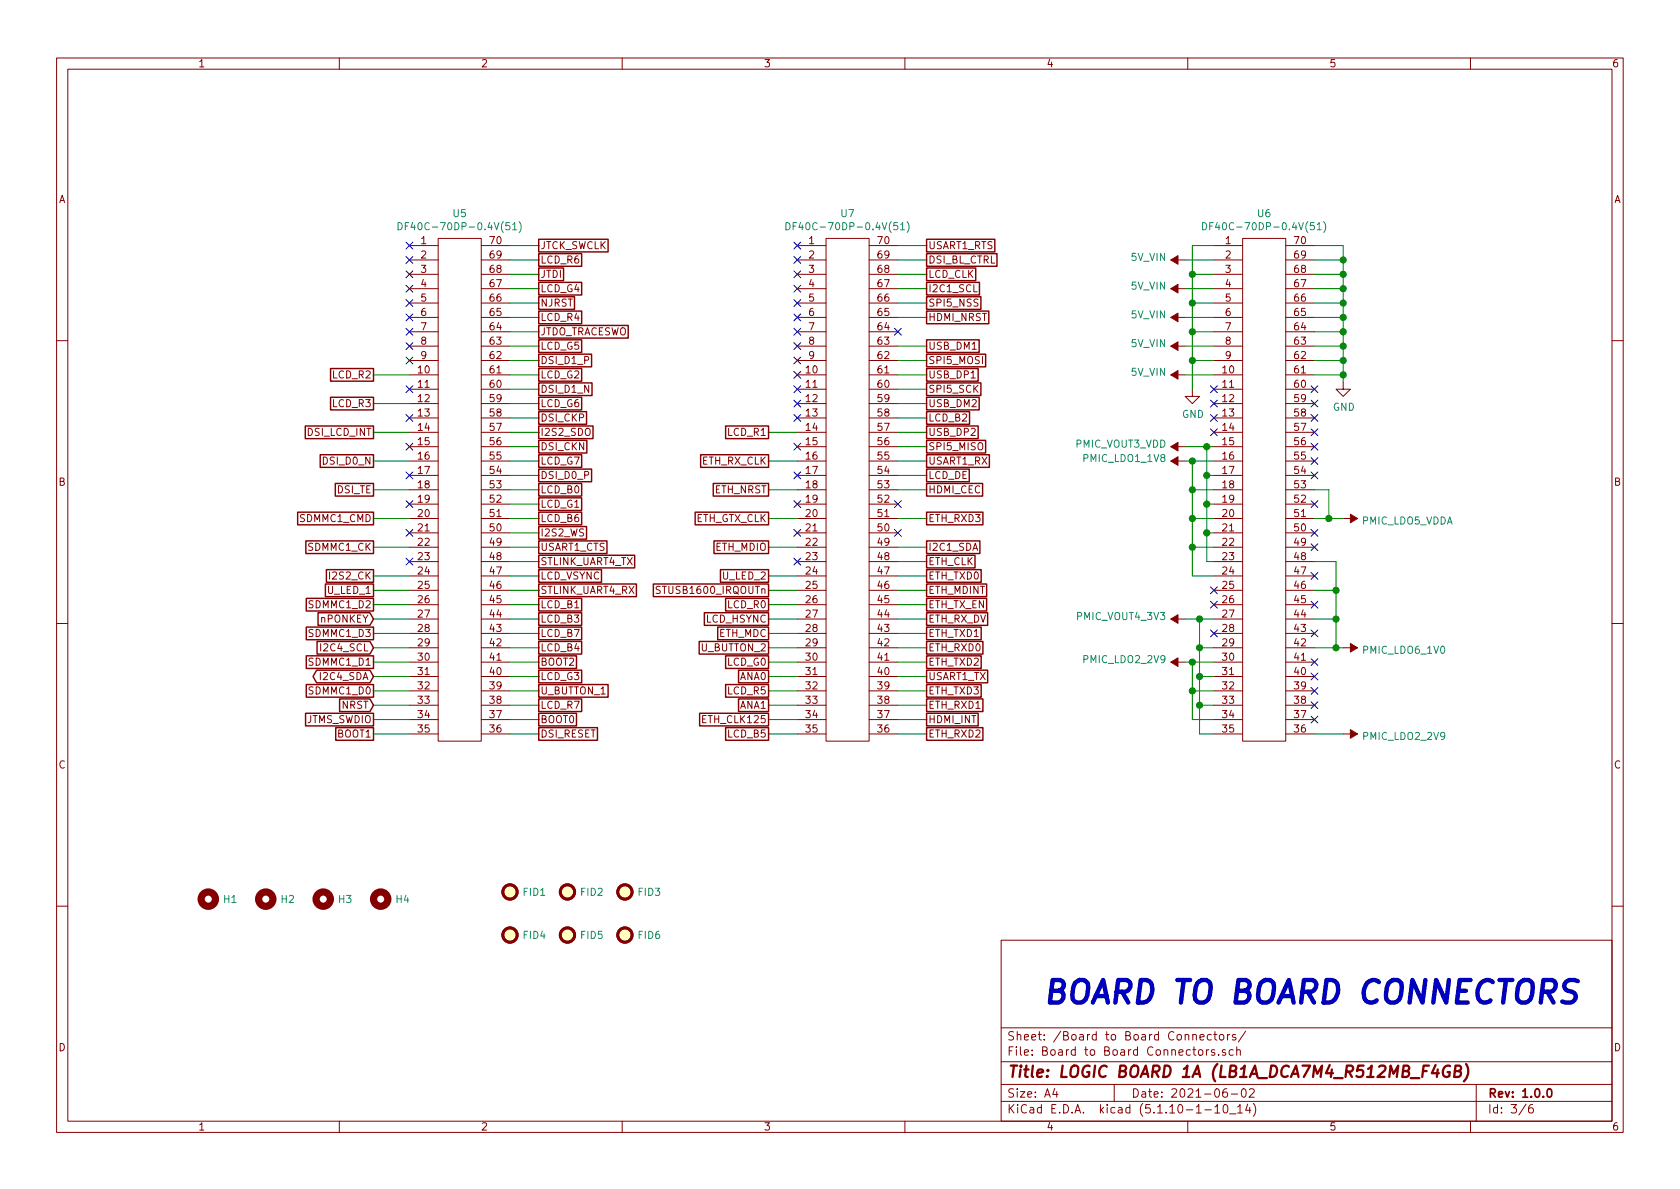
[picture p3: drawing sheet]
EESchema Schematic File Version 4
EELAYER 30 0
EELAYER END
$Descr A4 11693 8268
encoding utf-8
Sheet 3 6
Title "LOGIC BOARD 1A (LB1A_DCA7M4_R512MB_F4GB)"
Date "2021-06-02"
Rev "1.0.0"
Comp ""
Comment1 ""
Comment2 ""
Comment3 ""
Comment4 ""
$EndDescr
$Comp
L U_Connector:DF40C-70DP-0.4V(51) U?
U 1 1
P 3200 3300
AR Path="/60DF6F52/614DD836" Ref="U?"  Part="1" 
AR Path="/614D1FEA/614DD836" Ref="U5"  Part="1" 
F 0 "U5" H 3200 5125 50  0000 C CNN
F 1 "DF40C-70DP-0.4V(51)" H 3200 5034 50  0000 C CNN
F 2 "U_Connector:DF40C70DP04V51" H 4350 4450 50  0001 C CNN
F 3 "https://www.mouser.in/datasheet/2/185/DF40_CL0595_9327_0_00_2d-1613490.pdf" H 4350 4450 50  0001 C CNN
F 4 "DF40C-70DP-0.4V(51)" H 3200 3300 50  0001 C CNN "MNP"
	1    3200 3300
	1    0    0    -1  
$EndComp
NoConn ~ 2850 1700
NoConn ~ 2850 1800
NoConn ~ 2850 1900
NoConn ~ 2850 2000
NoConn ~ 2850 2100
NoConn ~ 2850 2200
NoConn ~ 2850 2300
NoConn ~ 2850 2400
NoConn ~ 2850 2500
NoConn ~ 2850 2700
NoConn ~ 2850 2900
NoConn ~ 2850 3100
NoConn ~ 2850 3300
NoConn ~ 2850 3500
NoConn ~ 2850 3700
NoConn ~ 2850 3900
NoConn ~ 5550 1900
NoConn ~ 5550 2100
NoConn ~ 5550 2400
NoConn ~ 5550 2500
NoConn ~ 5550 2600
NoConn ~ 5550 2700
NoConn ~ 5550 2800
NoConn ~ 5550 2900
NoConn ~ 5550 3100
NoConn ~ 5550 3300
NoConn ~ 5550 3500
NoConn ~ 5550 3700
NoConn ~ 5550 3900
NoConn ~ 6250 2300
NoConn ~ 6250 3500
NoConn ~ 6250 3700
Text GLabel 2600 4500 0    50   Input ~ 0
I2C4_SCL
Text GLabel 2600 4700 0    50   BiDi ~ 0
I2C4_SDA
Text GLabel 2600 4300 0    50   Input ~ 0
nPONKEY
Text GLabel 2600 4900 0    50   Input ~ 0
NRST
NoConn ~ 5550 2000
Text GLabel 6450 4000 2    50   UnSpc ~ 0
ETH_TXD0
Text GLabel 6450 4400 2    50   UnSpc ~ 0
ETH_TXD1
Text GLabel 6450 4600 2    50   UnSpc ~ 0
ETH_TXD2
Text GLabel 6450 4800 2    50   UnSpc ~ 0
ETH_TXD3
Text GLabel 6450 4500 2    50   UnSpc ~ 0
ETH_RXD0
Text GLabel 6450 4900 2    50   UnSpc ~ 0
ETH_RXD1
Text GLabel 6450 5100 2    50   UnSpc ~ 0
ETH_RXD2
Text GLabel 6450 3600 2    50   UnSpc ~ 0
ETH_RXD3
Text GLabel 5350 5000 0    50   UnSpc ~ 0
ETH_CLK125
Text GLabel 6450 4100 2    50   UnSpc ~ 0
ETH_MDINT
Text GLabel 5350 3800 0    50   UnSpc ~ 0
ETH_MDIO
Text GLabel 5350 4400 0    50   UnSpc ~ 0
ETH_MDC
Text GLabel 5350 3200 0    50   UnSpc ~ 0
ETH_RX_CLK
Text GLabel 5350 3600 0    50   UnSpc ~ 0
ETH_GTX_CLK
Text GLabel 6450 4200 2    50   UnSpc ~ 0
ETH_TX_EN
Text GLabel 6450 4300 2    50   UnSpc ~ 0
ETH_RX_DV
Text GLabel 6450 3900 2    50   UnSpc ~ 0
ETH_CLK
Text GLabel 5350 3400 0    50   UnSpc ~ 0
ETH_NRST
Text GLabel 6450 2400 2    50   UnSpc ~ 0
USB_DM1
Text GLabel 6450 2600 2    50   UnSpc ~ 0
USB_DP1
Text GLabel 6450 2800 2    50   UnSpc ~ 0
USB_DM2
Text GLabel 6450 3000 2    50   UnSpc ~ 0
USB_DP2
Text GLabel 5350 4100 0    50   UnSpc ~ 0
STUSB1600_IRQOUTn
Text GLabel 6450 3800 2    50   UnSpc ~ 0
I2C1_SDA
Text GLabel 2600 3600 0    50   UnSpc ~ 0
SDMMC1_CMD
Text GLabel 2600 3800 0    50   UnSpc ~ 0
SDMMC1_CK
Text GLabel 2600 4400 0    50   UnSpc ~ 0
SDMMC1_D3
Text GLabel 2600 4200 0    50   UnSpc ~ 0
SDMMC1_D2
Text GLabel 2600 4600 0    50   UnSpc ~ 0
SDMMC1_D1
Text GLabel 2600 4800 0    50   UnSpc ~ 0
SDMMC1_D0
Text GLabel 5350 4200 0    50   UnSpc ~ 0
LCD_R0
Text GLabel 5350 3000 0    50   UnSpc ~ 0
LCD_R1
Text GLabel 2600 2600 0    50   UnSpc ~ 0
LCD_R2
Text GLabel 2600 2800 0    50   UnSpc ~ 0
LCD_R3
Text GLabel 3750 2200 2    50   UnSpc ~ 0
LCD_R4
Text GLabel 5350 4800 0    50   UnSpc ~ 0
LCD_R5
Text GLabel 3750 1800 2    50   UnSpc ~ 0
LCD_R6
Text GLabel 3750 4900 2    50   UnSpc ~ 0
LCD_R7
Text GLabel 5350 4600 0    50   UnSpc ~ 0
LCD_G0
Text GLabel 3750 3500 2    50   UnSpc ~ 0
LCD_G1
Text GLabel 3750 2600 2    50   UnSpc ~ 0
LCD_G2
Text GLabel 3750 4700 2    50   UnSpc ~ 0
LCD_G3
Text GLabel 3750 2000 2    50   UnSpc ~ 0
LCD_G4
Text GLabel 3750 2400 2    50   UnSpc ~ 0
LCD_G5
Text GLabel 3750 2800 2    50   UnSpc ~ 0
LCD_G6
Text GLabel 3750 3200 2    50   UnSpc ~ 0
LCD_G7
Text GLabel 3750 4200 2    50   UnSpc ~ 0
LCD_B1
Text GLabel 6450 2900 2    50   UnSpc ~ 0
LCD_B2
Text GLabel 3750 4300 2    50   UnSpc ~ 0
LCD_B3
Text GLabel 3750 4500 2    50   UnSpc ~ 0
LCD_B4
Text GLabel 5350 5100 0    50   UnSpc ~ 0
LCD_B5
Text GLabel 3750 3600 2    50   UnSpc ~ 0
LCD_B6
Text GLabel 3750 4400 2    50   UnSpc ~ 0
LCD_B7
Text GLabel 3750 4000 2    50   UnSpc ~ 0
LCD_VSYNC
Text GLabel 5350 4300 0    50   UnSpc ~ 0
LCD_HSYNC
Text GLabel 6450 1900 2    50   UnSpc ~ 0
LCD_CLK
Text GLabel 6450 3300 2    50   UnSpc ~ 0
LCD_DE
Text GLabel 6450 5000 2    50   UnSpc ~ 0
HDMI_INT
Text GLabel 6450 3400 2    50   UnSpc ~ 0
HDMI_CEC
Text GLabel 6450 2200 2    50   UnSpc ~ 0
HDMI_NRST
Text GLabel 2600 3400 0    50   UnSpc ~ 0
DSI_TE
Text GLabel 3750 5100 2    50   UnSpc ~ 0
DSI_RESET
Text GLabel 3750 3300 2    50   UnSpc ~ 0
DSI_D0_P
Text GLabel 2600 3200 0    50   UnSpc ~ 0
DSI_D0_N
Text GLabel 3750 2500 2    50   UnSpc ~ 0
DSI_D1_P
Text GLabel 3750 2700 2    50   UnSpc ~ 0
DSI_D1_N
Text GLabel 3750 2900 2    50   UnSpc ~ 0
DSI_CKP
Text GLabel 3750 3100 2    50   UnSpc ~ 0
DSI_CKN
Text GLabel 2600 3000 0    50   UnSpc ~ 0
DSI_LCD_INT
Text GLabel 6450 1800 2    50   UnSpc ~ 0
DSI_BL_CTRL
Text GLabel 3750 3000 2    50   UnSpc ~ 0
I2S2_SDO
Text GLabel 3750 3700 2    50   UnSpc ~ 0
I2S2_WS
Text GLabel 2600 4000 0    50   UnSpc ~ 0
I2S2_CK
Text GLabel 3750 4100 2    50   UnSpc ~ 0
STLINK_UART4_RX
Text GLabel 3750 3900 2    50   UnSpc ~ 0
STLINK_UART4_TX
Text GLabel 2600 5000 0    50   UnSpc ~ 0
JTMS_SWDIO
Text GLabel 3750 1700 2    50   UnSpc ~ 0
JTCK_SWCLK
Text GLabel 3750 2300 2    50   UnSpc ~ 0
JTDO_TRACESWO
Text GLabel 3750 1900 2    50   UnSpc ~ 0
JTDI
Text GLabel 3750 2100 2    50   UnSpc ~ 0
NJRST
Text GLabel 3750 5000 2    50   UnSpc ~ 0
BOOT0
Text GLabel 2600 5100 0    50   UnSpc ~ 0
BOOT1
Text GLabel 3750 4600 2    50   UnSpc ~ 0
BOOT2
Text GLabel 6450 3200 2    50   UnSpc ~ 0
USART1_RX
Text GLabel 6450 4700 2    50   UnSpc ~ 0
USART1_TX
Text GLabel 6450 1700 2    50   UnSpc ~ 0
USART1_RTS
Text GLabel 3750 3800 2    50   UnSpc ~ 0
USART1_CTS
Text GLabel 6450 2100 2    50   UnSpc ~ 0
SPI5_NSS
Text GLabel 6450 2700 2    50   UnSpc ~ 0
SPI5_SCK
Text GLabel 6450 2500 2    50   UnSpc ~ 0
SPI5_MOSI
Text GLabel 5350 4700 0    50   UnSpc ~ 0
ANA0
Text GLabel 5350 4900 0    50   UnSpc ~ 0
ANA1
Text GLabel 3750 4800 2    50   UnSpc ~ 0
U_BUTTON_1
Text GLabel 5350 4500 0    50   UnSpc ~ 0
U_BUTTON_2
Text GLabel 2600 4100 0    50   UnSpc ~ 0
U_LED_1
Text GLabel 5350 4000 0    50   UnSpc ~ 0
U_LED_2
$Comp
L U_Connector:DF40C-70DP-0.4V(51) U?
U 1 1
P 5900 3300
AR Path="/60DF6F52/614DD935" Ref="U?"  Part="1" 
AR Path="/614D1FEA/614DD935" Ref="U7"  Part="1" 
F 0 "U7" H 5900 5125 50  0000 C CNN
F 1 "DF40C-70DP-0.4V(51)" H 5900 5034 50  0000 C CNN
F 2 "U_Connector:DF40C70DP04V51" H 7050 4450 50  0001 C CNN
F 3 "https://www.mouser.in/datasheet/2/185/DF40_CL0595_9327_0_00_2d-1613490.pdf" H 7050 4450 50  0001 C CNN
F 4 "DF40C-70DP-0.4V(51)" H 5900 3300 50  0001 C CNN "MNP"
	1    5900 3300
	1    0    0    -1  
$EndComp
NoConn ~ 8450 2700
NoConn ~ 8450 2800
NoConn ~ 8450 2900
NoConn ~ 8450 3000
NoConn ~ 8450 4100
NoConn ~ 8450 4200
NoConn ~ 8450 4400
NoConn ~ 9150 2700
NoConn ~ 9150 2800
NoConn ~ 9150 2900
NoConn ~ 9150 3000
NoConn ~ 9150 3100
NoConn ~ 9150 3200
NoConn ~ 9150 3300
NoConn ~ 9150 3500
NoConn ~ 9150 3700
NoConn ~ 9150 3800
NoConn ~ 9150 4000
NoConn ~ 9150 4200
NoConn ~ 9150 4400
NoConn ~ 9150 4600
NoConn ~ 9150 4700
NoConn ~ 9150 4800
NoConn ~ 9150 5000
NoConn ~ 5550 1700
NoConn ~ 5550 1800
NoConn ~ 5550 2200
NoConn ~ 5550 2300
$Comp
L Mechanical:Fiducial FID1
U 1 1
P 3550 6200
F 0 "FID1" H 3635 6200 50  0000 L CNN
F 1 "Fiducial" H 3635 6155 50  0001 L CNN
F 2 "Fiducial:Fiducial_0.5mm_Mask1.5mm" H 3550 6200 50  0001 C CNN
F 3 "~" H 3550 6200 50  0001 C CNN
	1    3550 6200
	1    0    0    -1  
$EndComp
$Comp
L Mechanical:Fiducial FID2
U 1 1
P 3950 6200
F 0 "FID2" H 4035 6200 50  0000 L CNN
F 1 "Fiducial" H 4035 6155 50  0001 L CNN
F 2 "Fiducial:Fiducial_0.5mm_Mask1.5mm" H 3950 6200 50  0001 C CNN
F 3 "~" H 3950 6200 50  0001 C CNN
	1    3950 6200
	1    0    0    -1  
$EndComp
$Comp
L Mechanical:Fiducial FID3
U 1 1
P 4350 6200
F 0 "FID3" H 4435 6200 50  0000 L CNN
F 1 "Fiducial" H 4435 6155 50  0001 L CNN
F 2 "Fiducial:Fiducial_0.5mm_Mask1.5mm" H 4350 6200 50  0001 C CNN
F 3 "~" H 4350 6200 50  0001 C CNN
	1    4350 6200
	1    0    0    -1  
$EndComp
$Comp
L Mechanical:MountingHole H1
U 1 1
P 1450 6250
F 0 "H1" H 1550 6250 50  0000 L CNN
F 1 "MountingHole_Pad" H 1550 6208 50  0001 L CNN
F 2 "MountingHole:MountingHole_2.2mm_M2" H 1450 6250 50  0001 C CNN
F 3 "~" H 1450 6250 50  0001 C CNN
	1    1450 6250
	1    0    0    -1  
$EndComp
$Comp
L Mechanical:MountingHole H2
U 1 1
P 1850 6250
F 0 "H2" H 1950 6250 50  0000 L CNN
F 1 "MountingHole_Pad" H 1950 6208 50  0001 L CNN
F 2 "MountingHole:MountingHole_2.2mm_M2" H 1850 6250 50  0001 C CNN
F 3 "~" H 1850 6250 50  0001 C CNN
	1    1850 6250
	1    0    0    -1  
$EndComp
$Comp
L Mechanical:MountingHole H3
U 1 1
P 2250 6250
F 0 "H3" H 2350 6250 50  0000 L CNN
F 1 "MountingHole_Pad" H 2350 6208 50  0001 L CNN
F 2 "MountingHole:MountingHole_2.2mm_M2" H 2250 6250 50  0001 C CNN
F 3 "~" H 2250 6250 50  0001 C CNN
	1    2250 6250
	1    0    0    -1  
$EndComp
$Comp
L Mechanical:MountingHole H4
U 1 1
P 2650 6250
F 0 "H4" H 2750 6250 50  0000 L CNN
F 1 "MountingHole_Pad" H 2750 6208 50  0001 L CNN
F 2 "MountingHole:MountingHole_2.2mm_M2" H 2650 6250 50  0001 C CNN
F 3 "~" H 2650 6250 50  0001 C CNN
	1    2650 6250
	1    0    0    -1  
$EndComp
$Comp
L Mechanical:Fiducial FID4
U 1 1
P 3550 6500
F 0 "FID4" H 3635 6500 50  0000 L CNN
F 1 "Fiducial" H 3635 6455 50  0001 L CNN
F 2 "Fiducial:Fiducial_0.5mm_Mask1.5mm" H 3550 6500 50  0001 C CNN
F 3 "~" H 3550 6500 50  0001 C CNN
	1    3550 6500
	1    0    0    -1  
$EndComp
$Comp
L Mechanical:Fiducial FID5
U 1 1
P 3950 6500
F 0 "FID5" H 4035 6500 50  0000 L CNN
F 1 "Fiducial" H 4035 6455 50  0001 L CNN
F 2 "Fiducial:Fiducial_0.5mm_Mask1.5mm" H 3950 6500 50  0001 C CNN
F 3 "~" H 3950 6500 50  0001 C CNN
	1    3950 6500
	1    0    0    -1  
$EndComp
$Comp
L Mechanical:Fiducial FID6
U 1 1
P 4350 6500
F 0 "FID6" H 4435 6500 50  0000 L CNN
F 1 "Fiducial" H 4435 6455 50  0001 L CNN
F 2 "Fiducial:Fiducial_0.5mm_Mask1.5mm" H 4350 6500 50  0001 C CNN
F 3 "~" H 4350 6500 50  0001 C CNN
	1    4350 6500
	1    0    0    -1  
$EndComp
Text Notes 7250 7000 0    157  Italic 31
BOARD TO BOARD CONNECTORS
$Comp
L U_Power:5V_VIN #PWR0151
U 1 1
P 8250 1800
F 0 "#PWR0151" H 8250 1650 50  0001 C CNN
F 1 "5V_VIN" V 8265 1928 50  0000 L CNN
F 2 "" H 8250 1800 50  0001 C CNN
F 3 "" H 8250 1800 50  0001 C CNN
	1    8250 1800
	0    -1   -1   0   
$EndComp
$Comp
L U_Power:5V_VIN #PWR0152
U 1 1
P 8250 2000
F 0 "#PWR0152" H 8250 1850 50  0001 C CNN
F 1 "5V_VIN" V 8265 2128 50  0000 L CNN
F 2 "" H 8250 2000 50  0001 C CNN
F 3 "" H 8250 2000 50  0001 C CNN
	1    8250 2000
	0    -1   -1   0   
$EndComp
$Comp
L U_Power:5V_VIN #PWR0153
U 1 1
P 8250 2200
F 0 "#PWR0153" H 8250 2050 50  0001 C CNN
F 1 "5V_VIN" V 8265 2328 50  0000 L CNN
F 2 "" H 8250 2200 50  0001 C CNN
F 3 "" H 8250 2200 50  0001 C CNN
	1    8250 2200
	0    -1   -1   0   
$EndComp
$Comp
L U_Power:5V_VIN #PWR0154
U 1 1
P 8250 2400
F 0 "#PWR0154" H 8250 2250 50  0001 C CNN
F 1 "5V_VIN" V 8265 2528 50  0000 L CNN
F 2 "" H 8250 2400 50  0001 C CNN
F 3 "" H 8250 2400 50  0001 C CNN
	1    8250 2400
	0    -1   -1   0   
$EndComp
$Comp
L U_Power:5V_VIN #PWR0155
U 1 1
P 8250 2600
F 0 "#PWR0155" H 8250 2450 50  0001 C CNN
F 1 "5V_VIN" V 8265 2728 50  0000 L CNN
F 2 "" H 8250 2600 50  0001 C CNN
F 3 "" H 8250 2600 50  0001 C CNN
	1    8250 2600
	0    -1   -1   0   
$EndComp
Wire Wire Line
	8250 1800 8450 1800
Wire Wire Line
	8250 2000 8450 2000
Wire Wire Line
	8250 2200 8450 2200
Wire Wire Line
	8250 2400 8450 2400
Wire Wire Line
	8250 2600 8450 2600
$Comp
L power:GND #PWR0156
U 1 1
P 8300 2700
F 0 "#PWR0156" H 8300 2450 50  0001 C CNN
F 1 "GND" H 8305 2527 50  0000 C CNN
F 2 "" H 8300 2700 50  0001 C CNN
F 3 "" H 8300 2700 50  0001 C CNN
	1    8300 2700
	1    0    0    -1  
$EndComp
Wire Wire Line
	8300 2700 8300 2500
Wire Wire Line
	8300 1700 8450 1700
Wire Wire Line
	8450 1900 8300 1900
Connection ~ 8300 1900
Wire Wire Line
	8300 1900 8300 1700
Wire Wire Line
	8450 2100 8300 2100
Connection ~ 8300 2100
Wire Wire Line
	8300 2100 8300 1900
Wire Wire Line
	8450 2300 8300 2300
Connection ~ 8300 2300
Wire Wire Line
	8300 2300 8300 2100
Wire Wire Line
	8450 2500 8300 2500
Connection ~ 8300 2500
Wire Wire Line
	8300 2500 8300 2300
$Comp
L power:GND #PWR0157
U 1 1
P 9350 2650
F 0 "#PWR0157" H 9350 2400 50  0001 C CNN
F 1 "GND" H 9355 2477 50  0000 C CNN
F 2 "" H 9350 2650 50  0001 C CNN
F 3 "" H 9350 2650 50  0001 C CNN
	1    9350 2650
	1    0    0    -1  
$EndComp
Wire Wire Line
	9150 1800 9350 1800
Wire Wire Line
	9350 1800 9350 1900
Wire Wire Line
	9150 2000 9350 2000
Connection ~ 9350 2000
Wire Wire Line
	9350 2000 9350 2100
Wire Wire Line
	9150 2200 9350 2200
Connection ~ 9350 2200
Wire Wire Line
	9350 2200 9350 2300
Wire Wire Line
	9150 2400 9350 2400
Connection ~ 9350 2400
Wire Wire Line
	9350 2400 9350 2500
Wire Wire Line
	9150 2600 9350 2600
Connection ~ 9350 2600
Wire Wire Line
	9350 2600 9350 2650
Wire Wire Line
	9150 1700 9350 1700
Wire Wire Line
	9350 1700 9350 1800
Connection ~ 9350 1800
Wire Wire Line
	9150 1900 9350 1900
Connection ~ 9350 1900
Wire Wire Line
	9350 1900 9350 2000
Wire Wire Line
	9150 2100 9350 2100
Connection ~ 9350 2100
Wire Wire Line
	9350 2100 9350 2200
Wire Wire Line
	9150 2300 9350 2300
Connection ~ 9350 2300
Wire Wire Line
	9350 2300 9350 2400
Wire Wire Line
	9150 2500 9350 2500
Connection ~ 9350 2500
Wire Wire Line
	9350 2500 9350 2600
$Comp
L U_Power:PMIC_VOUT3_VDD #PWR?
U 1 1
P 8250 3100
AR Path="/60A9AEDE/60B54133" Ref="#PWR?"  Part="1" 
AR Path="/61484B0A/60B54133" Ref="#PWR?"  Part="1" 
AR Path="/614D1FEA/60B54133" Ref="#PWR0158"  Part="1" 
F 0 "#PWR0158" H 8250 2950 50  0001 C CNN
F 1 "PMIC_VOUT3_VDD" V 8265 3228 50  0000 L CNN
F 2 "" H 8250 3100 50  0001 C CNN
F 3 "" H 8250 3100 50  0001 C CNN
	1    8250 3100
	0    -1   -1   0   
$EndComp
$Comp
L U_Power:PMIC_VOUT4_3V3 #PWR?
U 1 1
P 8250 4300
AR Path="/60A9AEDE/60B54139" Ref="#PWR?"  Part="1" 
AR Path="/61484B0A/60B54139" Ref="#PWR?"  Part="1" 
AR Path="/614D1FEA/60B54139" Ref="#PWR0159"  Part="1" 
F 0 "#PWR0159" H 8250 4150 50  0001 C CNN
F 1 "PMIC_VOUT4_3V3" V 8265 4428 50  0000 L CNN
F 2 "" H 8250 4300 50  0001 C CNN
F 3 "" H 8250 4300 50  0001 C CNN
	1    8250 4300
	0    -1   -1   0   
$EndComp
$Comp
L U_Power:PMIC_LDO1_1V8 #PWR?
U 1 1
P 8250 3200
AR Path="/60A9AEDE/60B5413F" Ref="#PWR?"  Part="1" 
AR Path="/61484B0A/60B5413F" Ref="#PWR?"  Part="1" 
AR Path="/614D1FEA/60B5413F" Ref="#PWR0160"  Part="1" 
F 0 "#PWR0160" H 8250 3050 50  0001 C CNN
F 1 "PMIC_LDO1_1V8" V 8265 3328 50  0000 L CNN
F 2 "" H 8250 3200 50  0001 C CNN
F 3 "" H 8250 3200 50  0001 C CNN
	1    8250 3200
	0    -1   -1   0   
$EndComp
$Comp
L U_Power:PMIC_LDO2_2V9 #PWR?
U 1 1
P 8250 4600
AR Path="/60A9AEDE/60B54145" Ref="#PWR?"  Part="1" 
AR Path="/61484B0A/60B54145" Ref="#PWR?"  Part="1" 
AR Path="/614D1FEA/60B54145" Ref="#PWR0161"  Part="1" 
F 0 "#PWR0161" H 8250 4450 50  0001 C CNN
F 1 "PMIC_LDO2_2V9" V 8265 4728 50  0000 L CNN
F 2 "" H 8250 4600 50  0001 C CNN
F 3 "" H 8250 4600 50  0001 C CNN
	1    8250 4600
	0    -1   -1   0   
$EndComp
$Comp
L U_Power:PMIC_LDO5_VDDA #PWR?
U 1 1
P 9350 3600
AR Path="/60A9AEDE/60B5414B" Ref="#PWR?"  Part="1" 
AR Path="/61484B0A/60B5414B" Ref="#PWR?"  Part="1" 
AR Path="/614D1FEA/60B5414B" Ref="#PWR0162"  Part="1" 
F 0 "#PWR0162" H 9350 3450 50  0001 C CNN
F 1 "PMIC_LDO5_VDDA" V 9365 3728 50  0000 L CNN
F 2 "" H 9350 3600 50  0001 C CNN
F 3 "" H 9350 3600 50  0001 C CNN
	1    9350 3600
	0    1    1    0   
$EndComp
$Comp
L U_Power:PMIC_LDO6_1V0 #PWR?
U 1 1
P 9350 4500
AR Path="/60A9AEDE/60B54151" Ref="#PWR?"  Part="1" 
AR Path="/61484B0A/60B54151" Ref="#PWR?"  Part="1" 
AR Path="/614D1FEA/60B54151" Ref="#PWR0163"  Part="1" 
F 0 "#PWR0163" H 9350 4350 50  0001 C CNN
F 1 "PMIC_LDO6_1V0" V 9365 4628 50  0000 L CNN
F 2 "" H 9350 4500 50  0001 C CNN
F 3 "" H 9350 4500 50  0001 C CNN
	1    9350 4500
	0    1    1    0   
$EndComp
$Comp
L U_Connector:DF40C-70DP-0.4V(51) U?
U 1 1
P 8800 3300
AR Path="/60DF6F52/614DD83C" Ref="U?"  Part="1" 
AR Path="/614D1FEA/614DD83C" Ref="U6"  Part="1" 
F 0 "U6" H 8800 5125 50  0000 C CNN
F 1 "DF40C-70DP-0.4V(51)" H 8800 5034 50  0000 C CNN
F 2 "U_Connector:DF40C70DP04V51" H 9950 4450 50  0001 C CNN
F 3 "https://www.mouser.in/datasheet/2/185/DF40_CL0595_9327_0_00_2d-1613490.pdf" H 9950 4450 50  0001 C CNN
F 4 "DF40C-70DP-0.4V(51)" H 8800 3300 50  0001 C CNN "MNP"
	1    8800 3300
	1    0    0    -1  
$EndComp
Wire Wire Line
	8250 3200 8300 3200
Wire Wire Line
	8300 3200 8300 3400
Wire Wire Line
	8300 4000 8450 4000
Connection ~ 8300 3200
Wire Wire Line
	8300 3200 8450 3200
Wire Wire Line
	8450 3800 8300 3800
Connection ~ 8300 3800
Wire Wire Line
	8300 3800 8300 4000
Wire Wire Line
	8450 3600 8300 3600
Connection ~ 8300 3600
Wire Wire Line
	8300 3600 8300 3800
Wire Wire Line
	8450 3400 8300 3400
Connection ~ 8300 3400
Wire Wire Line
	8300 3400 8300 3600
Wire Wire Line
	8250 3100 8400 3100
Wire Wire Line
	8400 3100 8400 3300
Wire Wire Line
	8400 3300 8450 3300
Connection ~ 8400 3100
Wire Wire Line
	8400 3100 8450 3100
Wire Wire Line
	8400 3300 8400 3500
Wire Wire Line
	8400 3500 8450 3500
Connection ~ 8400 3300
Wire Wire Line
	8400 3500 8400 3700
Wire Wire Line
	8400 3700 8450 3700
Connection ~ 8400 3500
Wire Wire Line
	8400 3700 8400 3900
Wire Wire Line
	8400 3900 8450 3900
Connection ~ 8400 3700
Wire Wire Line
	8250 4300 8350 4300
Wire Wire Line
	8350 4300 8350 4500
Wire Wire Line
	8350 5100 8450 5100
Connection ~ 8350 4300
Wire Wire Line
	8350 4300 8450 4300
Wire Wire Line
	8450 4500 8350 4500
Connection ~ 8350 4500
Wire Wire Line
	8350 4500 8350 4700
Wire Wire Line
	8450 4700 8350 4700
Connection ~ 8350 4700
Wire Wire Line
	8350 4700 8350 4900
Wire Wire Line
	8450 4900 8350 4900
Connection ~ 8350 4900
Wire Wire Line
	8350 4900 8350 5100
Wire Wire Line
	8250 4600 8300 4600
Wire Wire Line
	8450 4800 8300 4800
Wire Wire Line
	8300 4800 8300 4600
Connection ~ 8300 4600
Wire Wire Line
	8300 4600 8450 4600
Wire Wire Line
	8450 5000 8300 5000
Wire Wire Line
	8300 5000 8300 4800
Connection ~ 8300 4800
$Comp
L U_Power:PMIC_LDO2_2V9 #PWR?
U 1 1
P 9350 5100
AR Path="/60A9AEDE/60BFF461" Ref="#PWR?"  Part="1" 
AR Path="/61484B0A/60BFF461" Ref="#PWR?"  Part="1" 
AR Path="/614D1FEA/60BFF461" Ref="#PWR0164"  Part="1" 
F 0 "#PWR0164" H 9350 4950 50  0001 C CNN
F 1 "PMIC_LDO2_2V9" V 9365 5228 50  0000 L CNN
F 2 "" H 9350 5100 50  0001 C CNN
F 3 "" H 9350 5100 50  0001 C CNN
	1    9350 5100
	0    1    1    0   
$EndComp
Wire Wire Line
	9150 5100 9350 5100
NoConn ~ 9150 4900
Wire Wire Line
	9350 4500 9300 4500
Wire Wire Line
	9150 3900 9300 3900
Wire Wire Line
	9300 3900 9300 4100
Connection ~ 9300 4500
Wire Wire Line
	9300 4500 9150 4500
Wire Wire Line
	9150 4100 9300 4100
Connection ~ 9300 4100
Wire Wire Line
	9300 4100 9300 4300
Wire Wire Line
	9150 4300 9300 4300
Connection ~ 9300 4300
Wire Wire Line
	9300 4300 9300 4500
Wire Wire Line
	9150 3600 9250 3600
Wire Wire Line
	9150 3400 9250 3400
Wire Wire Line
	9250 3400 9250 3600
Connection ~ 9250 3600
Wire Wire Line
	9250 3600 9350 3600
Wire Wire Line
	6250 1800 6450 1800
Wire Wire Line
	6250 1700 6450 1700
Text GLabel 6450 2000 2    50   UnSpc ~ 0
I2C1_SCL
Text GLabel 6450 3100 2    50   UnSpc ~ 0
SPI5_MISO
Wire Wire Line
	6250 2000 6450 2000
Wire Wire Line
	6250 2200 6450 2200
Wire Wire Line
	6250 2400 6450 2400
Wire Wire Line
	6250 2600 6450 2600
Wire Wire Line
	6250 2800 6450 2800
Wire Wire Line
	6250 3000 6450 3000
Wire Wire Line
	6250 3200 6450 3200
Wire Wire Line
	6250 1900 6450 1900
Wire Wire Line
	6250 2100 6450 2100
Wire Wire Line
	6450 2500 6250 2500
Wire Wire Line
	6250 2700 6450 2700
Wire Wire Line
	6250 2900 6450 2900
Wire Wire Line
	6250 3100 6450 3100
Wire Wire Line
	6250 3900 6450 3900
Wire Wire Line
	6250 4100 6450 4100
Wire Wire Line
	6250 4300 6450 4300
Wire Wire Line
	6250 4500 6450 4500
Wire Wire Line
	6250 4700 6450 4700
Wire Wire Line
	6250 4900 6450 4900
Wire Wire Line
	6250 5100 6450 5100
Wire Wire Line
	5550 5000 5350 5000
Wire Wire Line
	5350 4800 5550 4800
Wire Wire Line
	5350 4600 5550 4600
Wire Wire Line
	5350 4400 5550 4400
Wire Wire Line
	5350 4200 5550 4200
Wire Wire Line
	5350 4000 5550 4000
Wire Wire Line
	5350 3800 5550 3800
Wire Wire Line
	5350 3600 5550 3600
Wire Wire Line
	5350 3400 5550 3400
Wire Wire Line
	5350 3200 5550 3200
Wire Wire Line
	5350 3000 5550 3000
Wire Wire Line
	6450 3300 6250 3300
Wire Wire Line
	6250 3600 6450 3600
Wire Wire Line
	6250 3800 6450 3800
Wire Wire Line
	6250 4000 6450 4000
Wire Wire Line
	6250 4200 6450 4200
Wire Wire Line
	6250 4400 6450 4400
Wire Wire Line
	6250 4600 6450 4600
Wire Wire Line
	6250 4800 6450 4800
Wire Wire Line
	6250 5000 6450 5000
Wire Wire Line
	5350 5100 5550 5100
Wire Wire Line
	5350 4700 5550 4700
Wire Wire Line
	5350 4900 5550 4900
Wire Wire Line
	5350 4500 5550 4500
Wire Wire Line
	5350 4300 5550 4300
Wire Wire Line
	5350 4100 5550 4100
Wire Wire Line
	3750 1700 3550 1700
Wire Wire Line
	3550 1900 3750 1900
Wire Wire Line
	3550 2100 3750 2100
Wire Wire Line
	3550 2300 3750 2300
Wire Wire Line
	3550 2500 3750 2500
Wire Wire Line
	3550 2700 3750 2700
Wire Wire Line
	3750 2900 3550 2900
Wire Wire Line
	3750 3100 3550 3100
Text GLabel 3750 3400 2    50   UnSpc ~ 0
LCD_B0
Wire Wire Line
	3750 3300 3550 3300
Wire Wire Line
	3550 3500 3750 3500
Wire Wire Line
	3550 3700 3750 3700
Wire Wire Line
	3550 3900 3750 3900
Wire Wire Line
	3550 4100 3750 4100
Wire Wire Line
	3750 4300 3550 4300
Wire Wire Line
	3750 4500 3550 4500
Wire Wire Line
	3750 4700 3550 4700
Wire Wire Line
	3550 4900 3750 4900
Wire Wire Line
	3550 1800 3750 1800
Wire Wire Line
	3550 2000 3750 2000
Wire Wire Line
	3550 2200 3750 2200
Wire Wire Line
	3750 2400 3550 2400
Wire Wire Line
	3550 2600 3750 2600
Wire Wire Line
	3750 2800 3550 2800
Wire Wire Line
	3750 3000 3550 3000
Wire Wire Line
	3750 3200 3550 3200
Wire Wire Line
	3750 3400 3550 3400
Wire Wire Line
	3750 3600 3550 3600
Wire Wire Line
	3750 3800 3550 3800
Wire Wire Line
	3550 4000 3750 4000
Wire Wire Line
	3750 4200 3550 4200
Wire Wire Line
	3550 4400 3750 4400
Wire Wire Line
	3750 4600 3550 4600
Wire Wire Line
	3550 4800 3750 4800
Wire Wire Line
	3550 5000 3750 5000
Wire Wire Line
	2850 5100 2600 5100
Wire Wire Line
	2600 4700 2850 4700
Wire Wire Line
	2600 4900 2850 4900
Wire Wire Line
	3550 5100 3750 5100
Wire Wire Line
	2600 5000 2850 5000
Wire Wire Line
	2600 4800 2850 4800
Wire Wire Line
	2600 4600 2850 4600
Wire Wire Line
	2600 4400 2850 4400
Wire Wire Line
	2600 4200 2850 4200
Wire Wire Line
	2600 4000 2850 4000
Wire Wire Line
	2600 3800 2850 3800
Wire Wire Line
	2600 3600 2850 3600
Wire Wire Line
	2600 3400 2850 3400
Wire Wire Line
	2600 3200 2850 3200
Wire Wire Line
	2600 3000 2850 3000
Wire Wire Line
	2600 2600 2850 2600
Wire Wire Line
	2600 2800 2850 2800
Wire Wire Line
	2600 4500 2850 4500
Wire Wire Line
	2600 4300 2850 4300
Wire Wire Line
	6450 3400 6250 3400
Wire Wire Line
	2600 4100 2850 4100
$EndSCHEMATC
